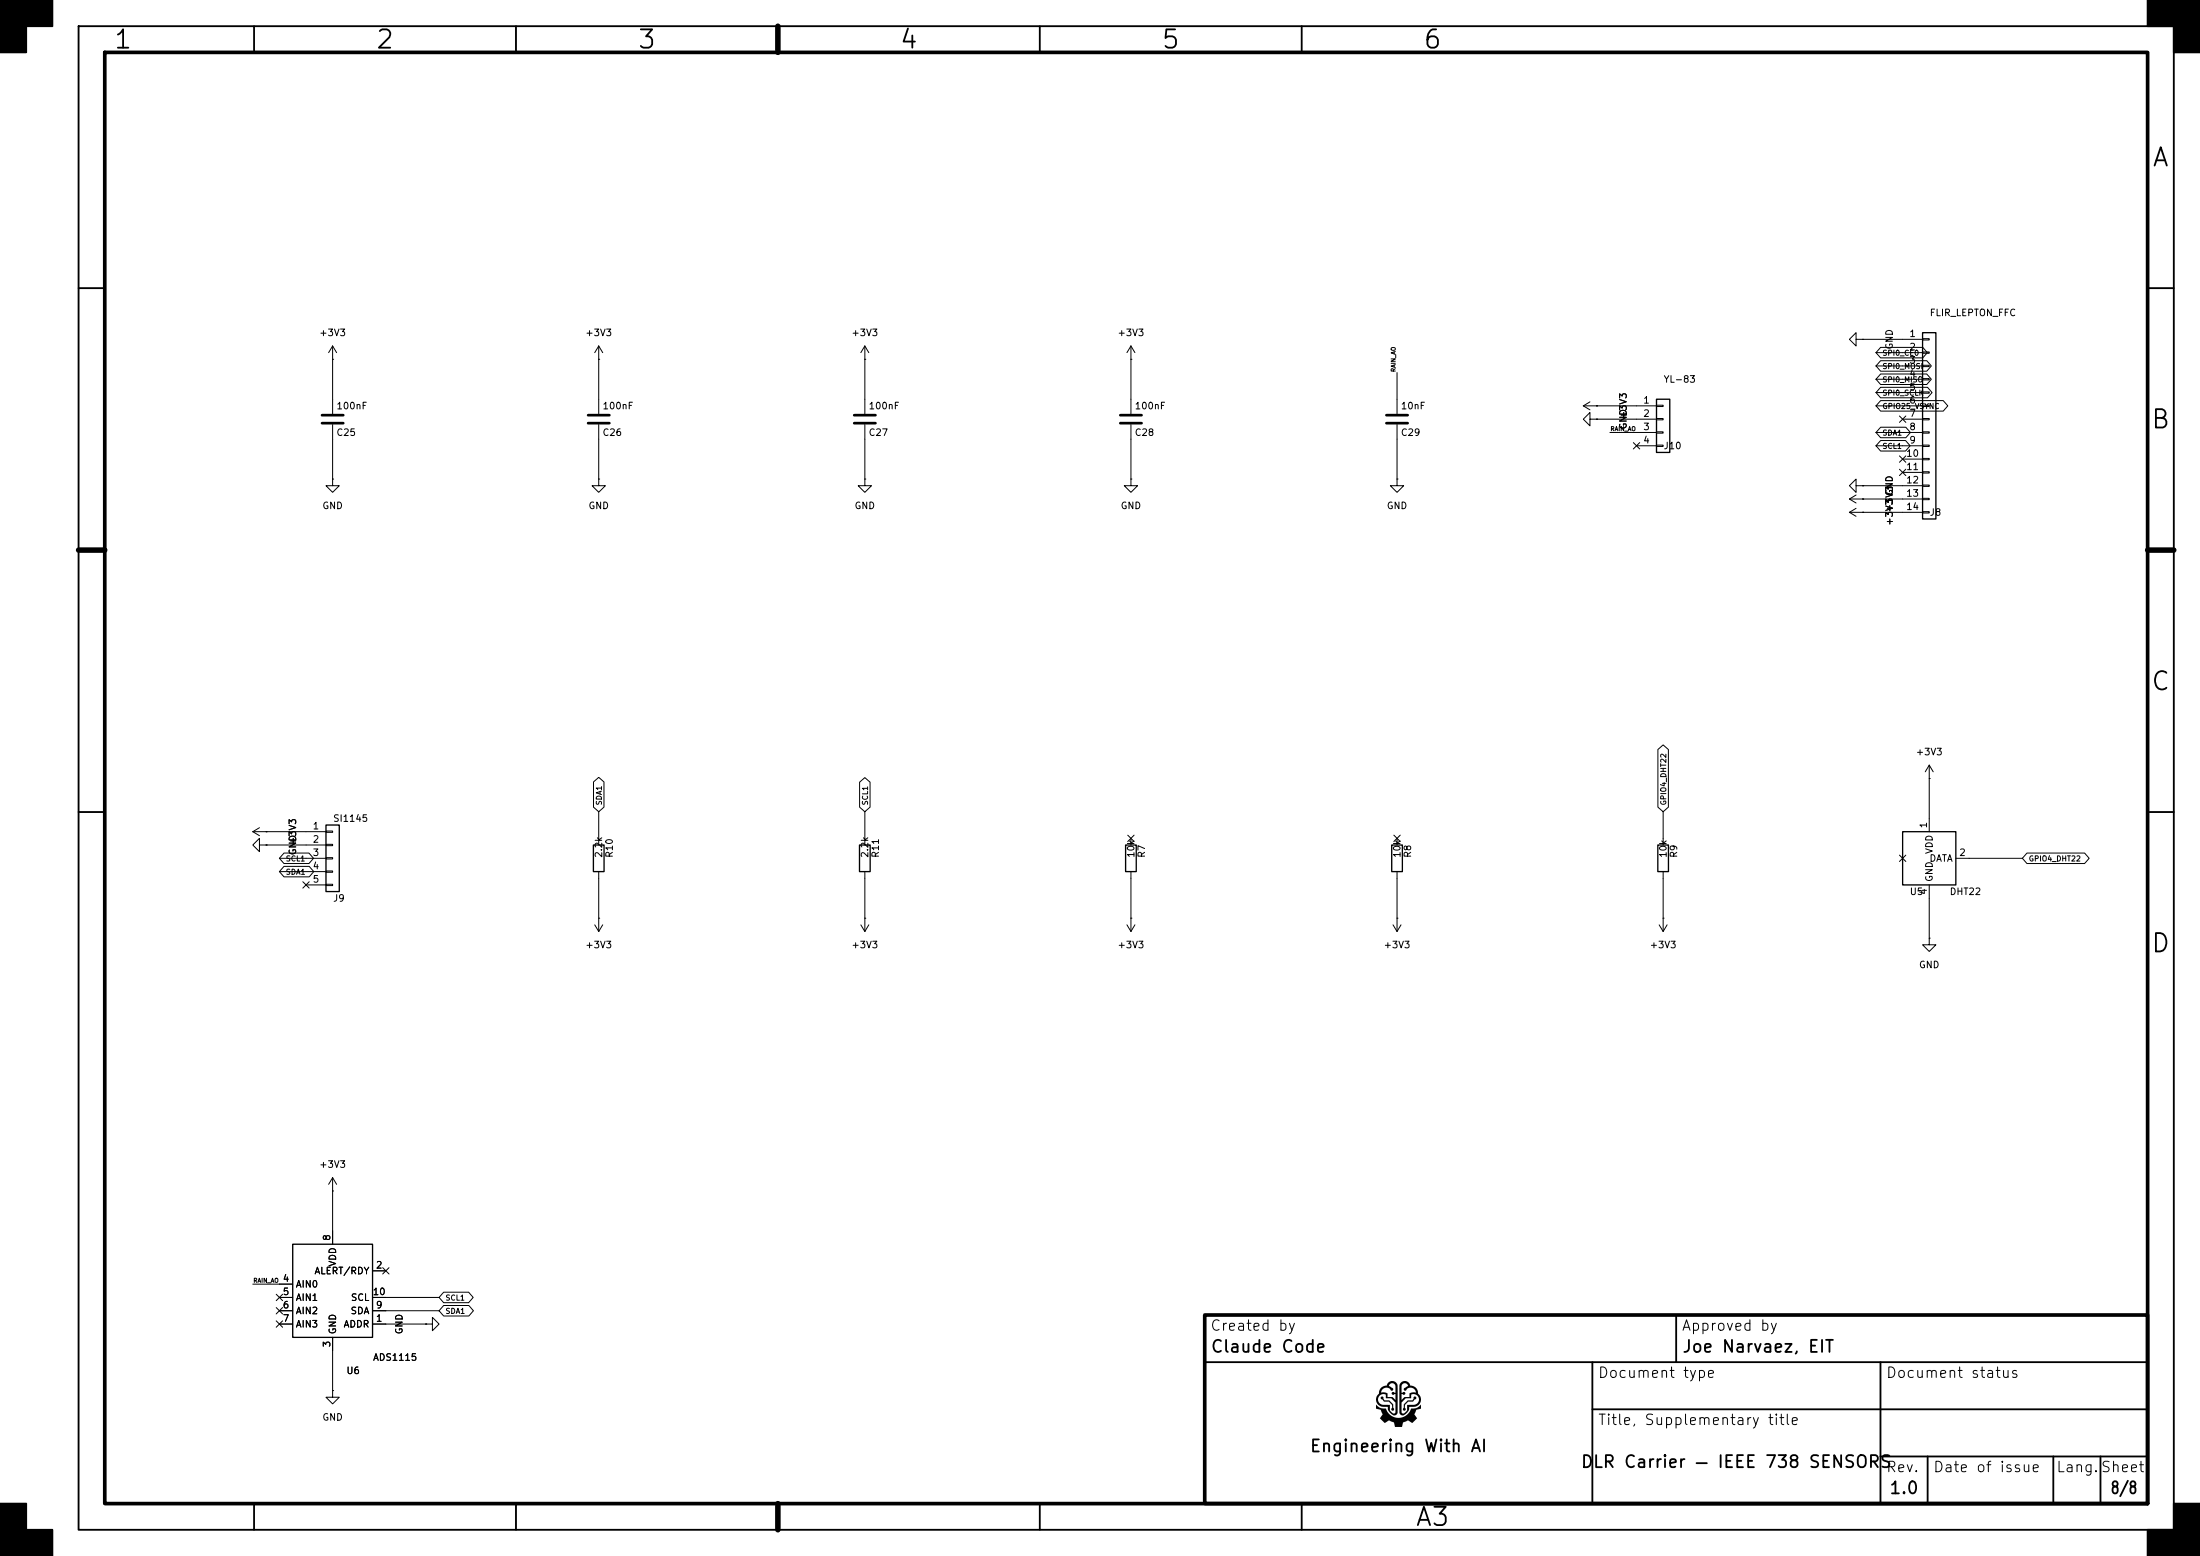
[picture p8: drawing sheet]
(kicad_sch
 (version 20250114)
 (generator "eeschema")
 (generator_version "9.0")
 (paper "A3")
 (title_block
  (title "DLR Carrier — IEEE 738 SENSORS")
  (rev "1.0")
  (company "Engineering With AI"))
 (lib_symbols
  (symbol "Device:C"
   (pin_numbers (hide yes))
   (pin_names
    (offset 0.254)) (exclude_from_sim no) (in_bom yes) (on_board yes)
   (in_pos_files yes)
   (duplicate_pin_numbers_are_jumpers no)
   (property "Reference" "C" (at 0.635 2.54 0) (show_name no) (do_not_autoplace no) (effects (font (size 1.27 1.27)) (justify left)))
   (property "Value" "C" (at 0.635 -2.54 0) (show_name no) (do_not_autoplace no) (effects (font (size 1.27 1.27)) (justify left)))
   (property "Footprint" "" (at 0.9652 -3.81 0) (show_name no) (do_not_autoplace no) (hide yes) (effects (font (size 1.27 1.27))))
   (property "Datasheet" "" (at 0 0 0) (show_name no) (do_not_autoplace no) (hide yes) (effects (font (size 1.27 1.27))))
   (property "Description" "Unpolarized capacitor" (at 0 0 0) (show_name no) (do_not_autoplace no) (hide yes) (effects (font (size 1.27 1.27))))
   (symbol "C_0_1"
    (polyline (pts (xy -2.032 0.762) (xy 2.032 0.762)) (stroke (width 0.508) (type default)) (fill (type none)))
    (polyline (pts (xy -2.032 -0.762) (xy 2.032 -0.762)) (stroke (width 0.508) (type default)) (fill (type none))))
   (symbol "C_1_1"
    (pin passive line (at 0 3.81 270) (length 2.794) (name "" (effects (font (size 1.27 1.27)))) (number "1" (effects (font (size 1.27 1.27)))))
    (pin passive line (at 0 -3.81 90) (length 2.794) (name "" (effects (font (size 1.27 1.27)))) (number "2" (effects (font (size 1.27 1.27))))))
   (embedded_fonts no))
  (symbol "Connector_Generic:Conn_01x04"
   (pin_names
    (offset 1.016) (hide yes)) (exclude_from_sim no) (in_bom yes) (on_board yes)
   (in_pos_files yes)
   (duplicate_pin_numbers_are_jumpers no)
   (property "Reference" "J" (at 0 5.08 0) (show_name no) (do_not_autoplace no) (effects (font (size 1.27 1.27))))
   (property "Value" "Conn_01x04" (at 0 -7.62 0) (show_name no) (do_not_autoplace no) (effects (font (size 1.27 1.27))))
   (property "Footprint" "" (at 0 0 0) (show_name no) (do_not_autoplace no) (hide yes) (effects (font (size 1.27 1.27))))
   (property "Datasheet" "" (at 0 0 0) (show_name no) (do_not_autoplace no) (hide yes) (effects (font (size 1.27 1.27))))
   (property "Description" "Generic connector, single row, 01x04, script generated (kicad-library-utils/schlib/autogen/connector/)" (at 0 0 0) (show_name no) (do_not_autoplace no) (hide yes) (effects (font (size 1.27 1.27))))
   (symbol "Conn_01x04_1_1"
    (rectangle (start -1.27 3.81) (end 1.27 -6.35) (stroke (width 0.254) (type default)) (fill (type background)))
    (rectangle (start -1.27 2.667) (end 0 2.413) (stroke (width 0.1524) (type default)) (fill (type none)))
    (rectangle (start -1.27 0.127) (end 0 -0.127) (stroke (width 0.1524) (type default)) (fill (type none)))
    (rectangle (start -1.27 -2.413) (end 0 -2.667) (stroke (width 0.1524) (type default)) (fill (type none)))
    (rectangle (start -1.27 -4.953) (end 0 -5.207) (stroke (width 0.1524) (type default)) (fill (type none)))
    (pin passive line (at -5.08 2.54 0) (length 3.81) (name "Pin_1" (effects (font (size 1.27 1.27)))) (number "1" (effects (font (size 1.27 1.27)))))
    (pin passive line (at -5.08 0 0) (length 3.81) (name "Pin_2" (effects (font (size 1.27 1.27)))) (number "2" (effects (font (size 1.27 1.27)))))
    (pin passive line (at -5.08 -2.54 0) (length 3.81) (name "Pin_3" (effects (font (size 1.27 1.27)))) (number "3" (effects (font (size 1.27 1.27)))))
    (pin passive line (at -5.08 -5.08 0) (length 3.81) (name "Pin_4" (effects (font (size 1.27 1.27)))) (number "4" (effects (font (size 1.27 1.27))))))
   (embedded_fonts no))
  (symbol "Connector_Generic:Conn_01x14"
   (pin_names
    (offset 1.016) (hide yes)) (exclude_from_sim no) (in_bom yes) (on_board yes)
   (in_pos_files yes)
   (duplicate_pin_numbers_are_jumpers no)
   (property "Reference" "J" (at 0 17.78 0) (show_name no) (do_not_autoplace no) (effects (font (size 1.27 1.27))))
   (property "Value" "Conn_01x14" (at 0 -20.32 0) (show_name no) (do_not_autoplace no) (effects (font (size 1.27 1.27))))
   (property "Footprint" "" (at 0 0 0) (show_name no) (do_not_autoplace no) (hide yes) (effects (font (size 1.27 1.27))))
   (property "Datasheet" "" (at 0 0 0) (show_name no) (do_not_autoplace no) (hide yes) (effects (font (size 1.27 1.27))))
   (property "Description" "Generic connector, single row, 01x14, script generated (kicad-library-utils/schlib/autogen/connector/)" (at 0 0 0) (show_name no) (do_not_autoplace no) (hide yes) (effects (font (size 1.27 1.27))))
   (symbol "Conn_01x14_1_1"
    (rectangle (start -1.27 16.51) (end 1.27 -19.05) (stroke (width 0.254) (type default)) (fill (type background)))
    (rectangle (start -1.27 15.367) (end 0 15.113) (stroke (width 0.1524) (type default)) (fill (type none)))
    (rectangle (start -1.27 12.827) (end 0 12.573) (stroke (width 0.1524) (type default)) (fill (type none)))
    (rectangle (start -1.27 10.287) (end 0 10.033) (stroke (width 0.1524) (type default)) (fill (type none)))
    (rectangle (start -1.27 7.747) (end 0 7.493) (stroke (width 0.1524) (type default)) (fill (type none)))
    (rectangle (start -1.27 5.207) (end 0 4.953) (stroke (width 0.1524) (type default)) (fill (type none)))
    (rectangle (start -1.27 2.667) (end 0 2.413) (stroke (width 0.1524) (type default)) (fill (type none)))
    (rectangle (start -1.27 0.127) (end 0 -0.127) (stroke (width 0.1524) (type default)) (fill (type none)))
    (rectangle (start -1.27 -2.413) (end 0 -2.667) (stroke (width 0.1524) (type default)) (fill (type none)))
    (rectangle (start -1.27 -4.953) (end 0 -5.207) (stroke (width 0.1524) (type default)) (fill (type none)))
    (rectangle (start -1.27 -7.493) (end 0 -7.747) (stroke (width 0.1524) (type default)) (fill (type none)))
    (rectangle (start -1.27 -10.033) (end 0 -10.287) (stroke (width 0.1524) (type default)) (fill (type none)))
    (rectangle (start -1.27 -12.573) (end 0 -12.827) (stroke (width 0.1524) (type default)) (fill (type none)))
    (rectangle (start -1.27 -15.113) (end 0 -15.367) (stroke (width 0.1524) (type default)) (fill (type none)))
    (rectangle (start -1.27 -17.653) (end 0 -17.907) (stroke (width 0.1524) (type default)) (fill (type none)))
    (pin passive line (at -5.08 15.24 0) (length 3.81) (name "Pin_1" (effects (font (size 1.27 1.27)))) (number "1" (effects (font (size 1.27 1.27)))))
    (pin passive line (at -5.08 12.7 0) (length 3.81) (name "Pin_2" (effects (font (size 1.27 1.27)))) (number "2" (effects (font (size 1.27 1.27)))))
    (pin passive line (at -5.08 10.16 0) (length 3.81) (name "Pin_3" (effects (font (size 1.27 1.27)))) (number "3" (effects (font (size 1.27 1.27)))))
    (pin passive line (at -5.08 7.62 0) (length 3.81) (name "Pin_4" (effects (font (size 1.27 1.27)))) (number "4" (effects (font (size 1.27 1.27)))))
    (pin passive line (at -5.08 5.08 0) (length 3.81) (name "Pin_5" (effects (font (size 1.27 1.27)))) (number "5" (effects (font (size 1.27 1.27)))))
    (pin passive line (at -5.08 2.54 0) (length 3.81) (name "Pin_6" (effects (font (size 1.27 1.27)))) (number "6" (effects (font (size 1.27 1.27)))))
    (pin passive line (at -5.08 0 0) (length 3.81) (name "Pin_7" (effects (font (size 1.27 1.27)))) (number "7" (effects (font (size 1.27 1.27)))))
    (pin passive line (at -5.08 -2.54 0) (length 3.81) (name "Pin_8" (effects (font (size 1.27 1.27)))) (number "8" (effects (font (size 1.27 1.27)))))
    (pin passive line (at -5.08 -5.08 0) (length 3.81) (name "Pin_9" (effects (font (size 1.27 1.27)))) (number "9" (effects (font (size 1.27 1.27)))))
    (pin passive line (at -5.08 -7.62 0) (length 3.81) (name "Pin_10" (effects (font (size 1.27 1.27)))) (number "10" (effects (font (size 1.27 1.27)))))
    (pin passive line (at -5.08 -10.16 0) (length 3.81) (name "Pin_11" (effects (font (size 1.27 1.27)))) (number "11" (effects (font (size 1.27 1.27)))))
    (pin passive line (at -5.08 -12.7 0) (length 3.81) (name "Pin_12" (effects (font (size 1.27 1.27)))) (number "12" (effects (font (size 1.27 1.27)))))
    (pin passive line (at -5.08 -15.24 0) (length 3.81) (name "Pin_13" (effects (font (size 1.27 1.27)))) (number "13" (effects (font (size 1.27 1.27)))))
    (pin passive line (at -5.08 -17.78 0) (length 3.81) (name "Pin_14" (effects (font (size 1.27 1.27)))) (number "14" (effects (font (size 1.27 1.27))))))
   (embedded_fonts no))
  (symbol "Connector_Generic:Conn_01x05"
   (pin_names
    (offset 1.016) (hide yes)) (exclude_from_sim no) (in_bom yes) (on_board yes)
   (in_pos_files yes)
   (duplicate_pin_numbers_are_jumpers no)
   (property "Reference" "J" (at 0 7.62 0) (show_name no) (do_not_autoplace no) (effects (font (size 1.27 1.27))))
   (property "Value" "Conn_01x05" (at 0 -7.62 0) (show_name no) (do_not_autoplace no) (effects (font (size 1.27 1.27))))
   (property "Footprint" "" (at 0 0 0) (show_name no) (do_not_autoplace no) (hide yes) (effects (font (size 1.27 1.27))))
   (property "Datasheet" "" (at 0 0 0) (show_name no) (do_not_autoplace no) (hide yes) (effects (font (size 1.27 1.27))))
   (property "Description" "Generic connector, single row, 01x05, script generated (kicad-library-utils/schlib/autogen/connector/)" (at 0 0 0) (show_name no) (do_not_autoplace no) (hide yes) (effects (font (size 1.27 1.27))))
   (symbol "Conn_01x05_1_1"
    (rectangle (start -1.27 6.35) (end 1.27 -6.35) (stroke (width 0.254) (type default)) (fill (type background)))
    (rectangle (start -1.27 5.207) (end 0 4.953) (stroke (width 0.1524) (type default)) (fill (type none)))
    (rectangle (start -1.27 2.667) (end 0 2.413) (stroke (width 0.1524) (type default)) (fill (type none)))
    (rectangle (start -1.27 0.127) (end 0 -0.127) (stroke (width 0.1524) (type default)) (fill (type none)))
    (rectangle (start -1.27 -2.413) (end 0 -2.667) (stroke (width 0.1524) (type default)) (fill (type none)))
    (rectangle (start -1.27 -4.953) (end 0 -5.207) (stroke (width 0.1524) (type default)) (fill (type none)))
    (pin passive line (at -5.08 5.08 0) (length 3.81) (name "Pin_1" (effects (font (size 1.27 1.27)))) (number "1" (effects (font (size 1.27 1.27)))))
    (pin passive line (at -5.08 2.54 0) (length 3.81) (name "Pin_2" (effects (font (size 1.27 1.27)))) (number "2" (effects (font (size 1.27 1.27)))))
    (pin passive line (at -5.08 0 0) (length 3.81) (name "Pin_3" (effects (font (size 1.27 1.27)))) (number "3" (effects (font (size 1.27 1.27)))))
    (pin passive line (at -5.08 -2.54 0) (length 3.81) (name "Pin_4" (effects (font (size 1.27 1.27)))) (number "4" (effects (font (size 1.27 1.27)))))
    (pin passive line (at -5.08 -5.08 0) (length 3.81) (name "Pin_5" (effects (font (size 1.27 1.27)))) (number "5" (effects (font (size 1.27 1.27))))))
   (embedded_fonts no))
  (symbol "Device:R"
   (pin_numbers (hide yes))
   (pin_names
    (offset 0)) (exclude_from_sim no) (in_bom yes) (on_board yes)
   (in_pos_files yes)
   (duplicate_pin_numbers_are_jumpers no)
   (property "Reference" "R" (at 2.032 0 90) (show_name no) (do_not_autoplace no) (effects (font (size 1.27 1.27))))
   (property "Value" "R" (at 0 0 90) (show_name no) (do_not_autoplace no) (effects (font (size 1.27 1.27))))
   (property "Footprint" "" (at -1.778 0 90) (show_name no) (do_not_autoplace no) (hide yes) (effects (font (size 1.27 1.27))))
   (property "Datasheet" "" (at 0 0 0) (show_name no) (do_not_autoplace no) (hide yes) (effects (font (size 1.27 1.27))))
   (property "Description" "Resistor" (at 0 0 0) (show_name no) (do_not_autoplace no) (hide yes) (effects (font (size 1.27 1.27))))
   (symbol "R_0_1"
    (rectangle (start -1.016 -2.54) (end 1.016 2.54) (stroke (width 0.254) (type default)) (fill (type none))))
   (symbol "R_1_1"
    (pin passive line (at 0 3.81 270) (length 1.27) (name "" (effects (font (size 1.27 1.27)))) (number "1" (effects (font (size 1.27 1.27)))))
    (pin passive line (at 0 -3.81 90) (length 1.27) (name "" (effects (font (size 1.27 1.27)))) (number "2" (effects (font (size 1.27 1.27))))))
   (embedded_fonts no))
  (symbol "Sensor:DHT11" (exclude_from_sim no) (in_bom yes) (on_board yes)
   (in_pos_files yes)
   (duplicate_pin_numbers_are_jumpers no)
   (property "Reference" "U" (at -3.81 6.35 0) (show_name no) (do_not_autoplace no) (effects (font (size 1.27 1.27))))
   (property "Value" "DHT11" (at 3.81 6.35 0) (show_name no) (do_not_autoplace no) (effects (font (size 1.27 1.27))))
   (property "Footprint" "Sensor:Aosong_DHT11_5.5x12.0_P2.54mm" (at 0 -10.16 0) (show_name no) (do_not_autoplace no) (hide yes) (effects (font (size 1.27 1.27))))
   (property "Datasheet" "http://akizukidenshi.com/download/ds/aosong/DHT11.pdf" (at 3.81 6.35 0) (show_name no) (do_not_autoplace no) (hide yes) (effects (font (size 1.27 1.27))))
   (property "Description" "3.3V to 5.5V, temperature and humidity module, DHT11" (at 0 0 0) (show_name no) (do_not_autoplace no) (hide yes) (effects (font (size 1.27 1.27))))
   (symbol "DHT11_0_1"
    (rectangle (start -5.08 5.08) (end 5.08 -5.08) (stroke (width 0.254) (type default)) (fill (type background))))
   (symbol "DHT11_1_1"
    (pin power_in line (at 0 7.62 270) (length 2.54) (name "VDD" (effects (font (size 1.27 1.27)))) (number "1" (effects (font (size 1.27 1.27)))))
    (pin bidirectional line (at 7.62 0 180) (length 2.54) (name "DATA" (effects (font (size 1.27 1.27)))) (number "2" (effects (font (size 1.27 1.27)))))
    (pin no_connect line (at -5.08 0 0) (length 2.54) (hide yes) (name "NC" (effects (font (size 1.27 1.27)))) (number "3" (effects (font (size 1.27 1.27)))))
    (pin power_in line (at 0 -7.62 90) (length 2.54) (name "GND" (effects (font (size 1.27 1.27)))) (number "4" (effects (font (size 1.27 1.27))))))
   (embedded_fonts no))
  (symbol "Analog_ADC:ADS1115IDGS"
   (property "Reference" "U" (at 2.54 13.97 0) (show_name no) (do_not_autoplace no) (effects (font (size 1.27 1.27))))
   (property "Value" "ADS1115IDGS" (at 7.62 11.43 0) (show_name no) (do_not_autoplace no) (effects (font (size 1.27 1.27))))
   (property "Footprint" "Package_SO:TSSOP-10_3x3mm_P0.5mm" (at 0 -12.7 0) (show_name no) (do_not_autoplace no) (hide yes) (effects (font (size 1.27 1.27))))
   (property "Datasheet" "http://www.ti.com/lit/ds/symlink/ads1113.pdf" (at -1.27 -22.86 0) (show_name no) (do_not_autoplace no) (hide yes) (effects (font (size 1.27 1.27))))
   (property "Description" "Ultra-Small, Low-Power, I2C-Compatible, 860-SPS, 16-Bit ADCs With Internal Reference, Oscillator, and Programmable Comparator, VSSOP-10" (at 0 0 0) (show_name no) (do_not_autoplace no) (hide yes) (effects (font (size 1.27 1.27))))
   (embedded_fonts no) (exclude_from_sim no) (in_bom yes) (on_board yes)
   (in_pos_files yes)
   (duplicate_pin_numbers_are_jumpers no)
   (symbol "ADS1115IDGS_0_1"
    (rectangle (start -7.62 10.16) (end 7.62 -7.62) (stroke (width 0.254) (type default)) (fill (type background))))
   (symbol "ADS1115IDGS_1_1"
    (pin input line (at 10.16 -5.08 180) (length 2.54) (name "ADDR" (effects (font (size 1.27 1.27)))) (number "1" (effects (font (size 1.27 1.27)))))
    (pin output line (at 10.16 5.08 180) (length 2.54) (name "ALERT/RDY" (effects (font (size 1.27 1.27)))) (number "2" (effects (font (size 1.27 1.27)))))
    (pin power_in line (at 0 -10.16 90) (length 2.54) (name "GND" (effects (font (size 1.27 1.27)))) (number "3" (effects (font (size 1.27 1.27)))))
    (pin input line (at -10.16 2.54 0) (length 2.54) (name "AIN0" (effects (font (size 1.27 1.27)))) (number "4" (effects (font (size 1.27 1.27)))))
    (pin input line (at -10.16 0 0) (length 2.54) (name "AIN1" (effects (font (size 1.27 1.27)))) (number "5" (effects (font (size 1.27 1.27)))))
    (pin input line (at -10.16 -2.54 0) (length 2.54) (name "AIN2" (effects (font (size 1.27 1.27)))) (number "6" (effects (font (size 1.27 1.27)))))
    (pin input line (at -10.16 -5.08 0) (length 2.54) (name "AIN3" (effects (font (size 1.27 1.27)))) (number "7" (effects (font (size 1.27 1.27)))))
    (pin power_in line (at 0 12.7 270) (length 2.54) (name "VDD" (effects (font (size 1.27 1.27)))) (number "8" (effects (font (size 1.27 1.27)))))
    (pin bidirectional line (at 10.16 -2.54 180) (length 2.54) (name "SDA" (effects (font (size 1.27 1.27)))) (number "9" (effects (font (size 1.27 1.27)))))
    (pin input line (at 10.16 0 180) (length 2.54) (name "SCL" (effects (font (size 1.27 1.27)))) (number "10" (effects (font (size 1.27 1.27))))))
   (embedded_fonts no))
  (symbol "power:+3V3"
   (power global)
   (pin_numbers (hide yes))
   (pin_names
    (offset 0) (hide yes)) (exclude_from_sim no) (in_bom yes) (on_board yes)
   (in_pos_files yes)
   (duplicate_pin_numbers_are_jumpers no)
   (property "Reference" "#PWR" (at 0 -3.81 0) (show_name no) (do_not_autoplace no) (hide yes) (effects (font (size 1.27 1.27))))
   (property "Value" "+3V3" (at 0 3.556 0) (show_name no) (do_not_autoplace no) (effects (font (size 1.27 1.27))))
   (property "Footprint" "" (at 0 0 0) (show_name no) (do_not_autoplace no) (hide yes) (effects (font (size 1.27 1.27))))
   (property "Datasheet" "" (at 0 0 0) (show_name no) (do_not_autoplace no) (hide yes) (effects (font (size 1.27 1.27))))
   (property "Description" "Power symbol creates a global label with name \"+3V3\"" (at 0 0 0) (show_name no) (do_not_autoplace no) (hide yes) (effects (font (size 1.27 1.27))))
   (symbol "+3V3_0_1"
    (polyline (pts (xy -0.762 1.27) (xy 0 2.54)) (stroke (width 0) (type default)) (fill (type none)))
    (polyline (pts (xy 0 2.54) (xy 0.762 1.27)) (stroke (width 0) (type default)) (fill (type none)))
    (polyline (pts (xy 0 0) (xy 0 2.54)) (stroke (width 0) (type default)) (fill (type none))))
   (symbol "+3V3_1_1"
    (pin power_in line (at 0 0 90) (length 0) (name "" (effects (font (size 1.27 1.27)))) (number "1" (effects (font (size 1.27 1.27))))))
   (embedded_fonts no))
  (symbol "power:GND"
   (power global)
   (pin_numbers (hide yes))
   (pin_names
    (offset 0) (hide yes)) (exclude_from_sim no) (in_bom yes) (on_board yes)
   (in_pos_files yes)
   (duplicate_pin_numbers_are_jumpers no)
   (property "Reference" "#PWR" (at 0 -6.35 0) (show_name no) (do_not_autoplace no) (hide yes) (effects (font (size 1.27 1.27))))
   (property "Value" "GND" (at 0 -3.81 0) (show_name no) (do_not_autoplace no) (effects (font (size 1.27 1.27))))
   (property "Footprint" "" (at 0 0 0) (show_name no) (do_not_autoplace no) (hide yes) (effects (font (size 1.27 1.27))))
   (property "Datasheet" "" (at 0 0 0) (show_name no) (do_not_autoplace no) (hide yes) (effects (font (size 1.27 1.27))))
   (property "Description" "Power symbol creates a global label with name \"GND\" , ground" (at 0 0 0) (show_name no) (do_not_autoplace no) (hide yes) (effects (font (size 1.27 1.27))))
   (symbol "GND_0_1"
    (polyline (pts (xy 0 0) (xy 0 -1.27) (xy 1.27 -1.27) (xy 0 -2.54) (xy -1.27 -1.27) (xy 0 -1.27)) (stroke (width 0) (type default)) (fill (type none))))
   (symbol "GND_1_1"
    (pin power_in line (at 0 0 270) (length 0) (name "" (effects (font (size 1.27 1.27)))) (number "1" (effects (font (size 1.27 1.27))))))
   (embedded_fonts no)))
 (symbol
  (lib_id "Device:C")
  (at 63.5 80.01 0)
  (unit 1)
  (exclude_from_sim no)
  (in_bom yes)
  (on_board yes)
  (dnp no)
  (fields_autoplaced no)
  (property "Reference" "C25" (at 64.135 82.55 0.0000) (effects (font (size 1.27 1.27)) (justify left)))
  (property "Value" "100nF" (at 64.135 77.47 0.0000) (effects (font (size 1.27 1.27)) (justify left)))
  (property "Footprint" "Capacitor_SMD:C_0402_1005Metric" (at 64.4652 76.2 0.0000) (effects (font (size 1.27 1.27)) (hide yes)))
  (pin "1")
  (pin "2"))
 (symbol
  (lib_id "Device:C")
  (at 114.3 80.01 0)
  (unit 1)
  (exclude_from_sim no)
  (in_bom yes)
  (on_board yes)
  (dnp no)
  (fields_autoplaced no)
  (property "Reference" "C26" (at 114.935 82.55 0.0000) (effects (font (size 1.27 1.27)) (justify left)))
  (property "Value" "100nF" (at 114.935 77.47 0.0000) (effects (font (size 1.27 1.27)) (justify left)))
  (property "Footprint" "Capacitor_SMD:C_0402_1005Metric" (at 115.2652 76.2 0.0000) (effects (font (size 1.27 1.27)) (hide yes)))
  (pin "1")
  (pin "2"))
 (symbol
  (lib_id "Device:C")
  (at 165.1 80.01 0)
  (unit 1)
  (exclude_from_sim no)
  (in_bom yes)
  (on_board yes)
  (dnp no)
  (fields_autoplaced no)
  (property "Reference" "C27" (at 165.735 82.55 0.0000) (effects (font (size 1.27 1.27)) (justify left)))
  (property "Value" "100nF" (at 165.735 77.47 0.0000) (effects (font (size 1.27 1.27)) (justify left)))
  (property "Footprint" "Capacitor_SMD:C_0402_1005Metric" (at 166.0652 76.2 0.0000) (effects (font (size 1.27 1.27)) (hide yes)))
  (pin "1")
  (pin "2"))
 (symbol
  (lib_id "Device:C")
  (at 215.9 80.01 0)
  (unit 1)
  (exclude_from_sim no)
  (in_bom yes)
  (on_board yes)
  (dnp no)
  (fields_autoplaced no)
  (property "Reference" "C28" (at 216.535 82.55 0.0000) (effects (font (size 1.27 1.27)) (justify left)))
  (property "Value" "100nF" (at 216.535 77.47 0.0000) (effects (font (size 1.27 1.27)) (justify left)))
  (property "Footprint" "Capacitor_SMD:C_0402_1005Metric" (at 216.8652 76.2 0.0000) (effects (font (size 1.27 1.27)) (hide yes)))
  (pin "1")
  (pin "2"))
 (symbol
  (lib_id "Device:C")
  (at 266.7 80.01 0)
  (unit 1)
  (exclude_from_sim no)
  (in_bom yes)
  (on_board yes)
  (dnp no)
  (fields_autoplaced no)
  (property "Reference" "C29" (at 267.335 82.55 0.0000) (effects (font (size 1.27 1.27)) (justify left)))
  (property "Value" "10nF" (at 267.335 77.47 0.0000) (effects (font (size 1.27 1.27)) (justify left)))
  (property "Footprint" "Capacitor_SMD:C_0402_1005Metric" (at 267.6652 76.2 0.0000) (effects (font (size 1.27 1.27)) (hide yes)))
  (pin "1")
  (pin "2"))
 (symbol
  (lib_id "Connector_Generic:Conn_01x04")
  (at 317.5 80.01 0)
  (unit 1)
  (exclude_from_sim no)
  (in_bom yes)
  (on_board yes)
  (dnp no)
  (fields_autoplaced no)
  (property "Reference" "J10" (at 317.5 85.09 0.0000) (effects (font (size 1.27 1.27)) (justify left)))
  (property "Value" "YL-83" (at 317.5 72.39 0.0000) (effects (font (size 1.27 1.27)) (justify left)))
  (property "Footprint" "Connector_PinHeader_2.54mm:PinHeader_1x04_P2.54mm_Vertical" (at 317.5 80.01 0.0000) (effects (font (size 1.27 1.27)) (hide yes)))
  (pin "1")
  (pin "2")
  (pin "3")
  (pin "4"))
 (symbol
  (lib_id "Connector_Generic:Conn_01x14")
  (at 368.3 80.01 0)
  (unit 1)
  (exclude_from_sim no)
  (in_bom yes)
  (on_board yes)
  (dnp no)
  (fields_autoplaced no)
  (property "Reference" "J8" (at 368.3 97.79 0.0000) (effects (font (size 1.27 1.27)) (justify left)))
  (property "Value" "FLIR_LEPTON_FFC" (at 368.3 59.69 0.0000) (effects (font (size 1.27 1.27)) (justify left)))
  (property "Footprint" "Connector_FFC-FPC:Hirose_FH12-14S-0.5SH_1x14-1MP_P0.50mm_Horizontal" (at 368.3 80.01 0.0000) (effects (font (size 1.27 1.27)) (hide yes)))
  (pin "1")
  (pin "2")
  (pin "3")
  (pin "4")
  (pin "5")
  (pin "6")
  (pin "7")
  (pin "8")
  (pin "9")
  (pin "10")
  (pin "11")
  (pin "12")
  (pin "13")
  (pin "14"))
 (symbol
  (lib_id "Connector_Generic:Conn_01x05")
  (at 63.5 163.83 0)
  (unit 1)
  (exclude_from_sim no)
  (in_bom yes)
  (on_board yes)
  (dnp no)
  (fields_autoplaced no)
  (property "Reference" "J9" (at 63.5 171.45 0.0000) (effects (font (size 1.27 1.27)) (justify left)))
  (property "Value" "SI1145" (at 63.5 156.21 0.0000) (effects (font (size 1.27 1.27)) (justify left)))
  (property "Footprint" "Connector_PinHeader_2.54mm:PinHeader_1x05_P2.54mm_Vertical" (at 63.5 163.83 0.0000) (effects (font (size 1.27 1.27)) (hide yes)))
  (pin "1")
  (pin "2")
  (pin "3")
  (pin "4")
  (pin "5"))
 (symbol
  (lib_id "Device:R")
  (at 114.3 163.83 0)
  (unit 1)
  (exclude_from_sim no)
  (in_bom yes)
  (on_board yes)
  (dnp no)
  (fields_autoplaced no)
  (property "Reference" "R10" (at 116.332 163.83 90) (effects (font (size 1.27 1.27)) (justify left)))
  (property "Value" "2.2k" (at 114.3 163.83 90) (effects (font (size 1.27 1.27)) (justify left)))
  (property "Footprint" "Resistor_SMD:R_0402_1005Metric" (at 112.522 163.83 90) (effects (font (size 1.27 1.27)) (hide yes)))
  (pin "1")
  (pin "2"))
 (symbol
  (lib_id "Device:R")
  (at 165.1 163.83 0)
  (unit 1)
  (exclude_from_sim no)
  (in_bom yes)
  (on_board yes)
  (dnp no)
  (fields_autoplaced no)
  (property "Reference" "R11" (at 167.132 163.83 90) (effects (font (size 1.27 1.27)) (justify left)))
  (property "Value" "2.2k" (at 165.1 163.83 90) (effects (font (size 1.27 1.27)) (justify left)))
  (property "Footprint" "Resistor_SMD:R_0402_1005Metric" (at 163.322 163.83 90) (effects (font (size 1.27 1.27)) (hide yes)))
  (pin "1")
  (pin "2"))
 (symbol
  (lib_id "Device:R")
  (at 215.9 163.83 0)
  (unit 1)
  (exclude_from_sim no)
  (in_bom yes)
  (on_board yes)
  (dnp no)
  (fields_autoplaced no)
  (property "Reference" "R7" (at 217.932 163.83 90) (effects (font (size 1.27 1.27)) (justify left)))
  (property "Value" "10k" (at 215.9 163.83 90) (effects (font (size 1.27 1.27)) (justify left)))
  (property "Footprint" "Resistor_SMD:R_0402_1005Metric" (at 214.122 163.83 90) (effects (font (size 1.27 1.27)) (hide yes)))
  (pin "1")
  (pin "2"))
 (symbol
  (lib_id "Device:R")
  (at 266.7 163.83 0)
  (unit 1)
  (exclude_from_sim no)
  (in_bom yes)
  (on_board yes)
  (dnp no)
  (fields_autoplaced no)
  (property "Reference" "R8" (at 268.732 163.83 90) (effects (font (size 1.27 1.27)) (justify left)))
  (property "Value" "10k" (at 266.7 163.83 90) (effects (font (size 1.27 1.27)) (justify left)))
  (property "Footprint" "Resistor_SMD:R_0402_1005Metric" (at 264.922 163.83 90) (effects (font (size 1.27 1.27)) (hide yes)))
  (pin "1")
  (pin "2"))
 (symbol
  (lib_id "Device:R")
  (at 317.5 163.83 0)
  (unit 1)
  (exclude_from_sim no)
  (in_bom yes)
  (on_board yes)
  (dnp no)
  (fields_autoplaced no)
  (property "Reference" "R9" (at 319.532 163.83 90) (effects (font (size 1.27 1.27)) (justify left)))
  (property "Value" "10k" (at 317.5 163.83 90) (effects (font (size 1.27 1.27)) (justify left)))
  (property "Footprint" "Resistor_SMD:R_0402_1005Metric" (at 315.722 163.83 90) (effects (font (size 1.27 1.27)) (hide yes)))
  (pin "1")
  (pin "2"))
 (symbol
  (lib_id "Sensor:DHT11")
  (at 368.3 163.83 0)
  (unit 1)
  (exclude_from_sim no)
  (in_bom yes)
  (on_board yes)
  (dnp no)
  (fields_autoplaced no)
  (property "Reference" "U5" (at 364.49 170.18 0.0000) (effects (font (size 1.27 1.27)) (justify left)))
  (property "Value" "DHT22" (at 372.11 170.18 0.0000) (effects (font (size 1.27 1.27)) (justify left)))
  (property "Footprint" "Sensor:Aosong_DHT11_5.5x12.0_P2.54mm" (at 368.3 153.67 0.0000) (effects (font (size 1.27 1.27)) (hide yes)))
  (pin "1")
  (pin "2")
  (pin "3")
  (pin "4"))
 (symbol
  (lib_id "Analog_ADC:ADS1115IDGS")
  (at 63.5 247.65 0)
  (unit 1)
  (exclude_from_sim no)
  (in_bom yes)
  (on_board yes)
  (dnp no)
  (fields_autoplaced no)
  (property "Reference" "U6" (at 66.04 261.62 0.0000) (effects (font (size 1.27 1.27)) (justify left)))
  (property "Value" "ADS1115" (at 71.12 259.08 0.0000) (effects (font (size 1.27 1.27)) (justify left)))
  (property "Footprint" "Package_SO:MSOP-10_3x3mm_P0.5mm" (at 63.5 234.95 0.0000) (effects (font (size 1.27 1.27)) (hide yes)))
  (pin "1")
  (pin "2")
  (pin "3")
  (pin "4")
  (pin "5")
  (pin "6")
  (pin "7")
  (pin "8")
  (pin "9")
  (pin "10"))
 (symbol
  (lib_id "power:+3V3")
  (at 63.5 68.58 0)
  (unit 1)
  (exclude_from_sim no)
  (in_bom yes)
  (on_board yes)
  (dnp no)
  (fields_autoplaced no)
  (property "Reference" "#PWR001" (at 63.5 64.77 0.0000) (effects (font (size 1.27 1.27)) (justify left) (hide yes)))
  (property "Value" "+3V3" (at 63.5 63.5 0) (effects (font (size 1.27 1.27))))
  (pin "1"))
 (symbol
  (lib_id "power:+3V3")
  (at 114.3 68.58 0)
  (unit 1)
  (exclude_from_sim no)
  (in_bom yes)
  (on_board yes)
  (dnp no)
  (fields_autoplaced no)
  (property "Reference" "#PWR002" (at 114.3 64.77 0.0000) (effects (font (size 1.27 1.27)) (justify left) (hide yes)))
  (property "Value" "+3V3" (at 114.3 63.5 0) (effects (font (size 1.27 1.27))))
  (pin "1"))
 (symbol
  (lib_id "power:+3V3")
  (at 165.1 68.58 0)
  (unit 1)
  (exclude_from_sim no)
  (in_bom yes)
  (on_board yes)
  (dnp no)
  (fields_autoplaced no)
  (property "Reference" "#PWR003" (at 165.1 64.77 0.0000) (effects (font (size 1.27 1.27)) (justify left) (hide yes)))
  (property "Value" "+3V3" (at 165.1 63.5 0) (effects (font (size 1.27 1.27))))
  (pin "1"))
 (symbol
  (lib_id "power:+3V3")
  (at 215.9 68.58 0)
  (unit 1)
  (exclude_from_sim no)
  (in_bom yes)
  (on_board yes)
  (dnp no)
  (fields_autoplaced no)
  (property "Reference" "#PWR004" (at 215.9 64.77 0.0000) (effects (font (size 1.27 1.27)) (justify left) (hide yes)))
  (property "Value" "+3V3" (at 215.9 63.5 0) (effects (font (size 1.27 1.27))))
  (pin "1"))
 (symbol
  (lib_id "power:+3V3")
  (at 304.8 77.47 90)
  (unit 1)
  (exclude_from_sim no)
  (in_bom yes)
  (on_board yes)
  (dnp no)
  (fields_autoplaced no)
  (property "Reference" "#PWR005" (at 308.61 77.47 90) (effects (font (size 1.27 1.27)) (justify left) (hide yes)))
  (property "Value" "+3V3" (at 309.88 77.47 0) (effects (font (size 1.27 1.27))))
  (pin "1"))
 (symbol
  (lib_id "power:+3V3")
  (at 355.6 95.25 90)
  (unit 1)
  (exclude_from_sim no)
  (in_bom yes)
  (on_board yes)
  (dnp no)
  (fields_autoplaced no)
  (property "Reference" "#PWR006" (at 359.41 95.25 90) (effects (font (size 1.27 1.27)) (justify left) (hide yes)))
  (property "Value" "+3V3" (at 360.68 95.25 0) (effects (font (size 1.27 1.27))))
  (pin "1"))
 (symbol
  (lib_id "power:+3V3")
  (at 355.6 97.79 90)
  (unit 1)
  (exclude_from_sim no)
  (in_bom yes)
  (on_board yes)
  (dnp no)
  (fields_autoplaced no)
  (property "Reference" "#PWR007" (at 359.41 97.79 90) (effects (font (size 1.27 1.27)) (justify left) (hide yes)))
  (property "Value" "+3V3" (at 360.68 97.79 0) (effects (font (size 1.27 1.27))))
  (pin "1"))
 (symbol
  (lib_id "power:+3V3")
  (at 50.8 158.75 90)
  (unit 1)
  (exclude_from_sim no)
  (in_bom yes)
  (on_board yes)
  (dnp no)
  (fields_autoplaced no)
  (property "Reference" "#PWR008" (at 54.61 158.75 90) (effects (font (size 1.27 1.27)) (justify left) (hide yes)))
  (property "Value" "+3V3" (at 55.88 158.75 0) (effects (font (size 1.27 1.27))))
  (pin "1"))
 (symbol
  (lib_id "power:+3V3")
  (at 114.3 175.26 180)
  (unit 1)
  (exclude_from_sim no)
  (in_bom yes)
  (on_board yes)
  (dnp no)
  (fields_autoplaced no)
  (property "Reference" "#PWR009" (at 114.3 179.07 180) (effects (font (size 1.27 1.27)) (justify left) (hide yes)))
  (property "Value" "+3V3" (at 114.3 180.34 0) (effects (font (size 1.27 1.27))))
  (pin "1"))
 (symbol
  (lib_id "power:+3V3")
  (at 165.1 175.26 180)
  (unit 1)
  (exclude_from_sim no)
  (in_bom yes)
  (on_board yes)
  (dnp no)
  (fields_autoplaced no)
  (property "Reference" "#PWR010" (at 165.1 179.07 180) (effects (font (size 1.27 1.27)) (justify left) (hide yes)))
  (property "Value" "+3V3" (at 165.1 180.34 0) (effects (font (size 1.27 1.27))))
  (pin "1"))
 (symbol
  (lib_id "power:+3V3")
  (at 215.9 175.26 180)
  (unit 1)
  (exclude_from_sim no)
  (in_bom yes)
  (on_board yes)
  (dnp no)
  (fields_autoplaced no)
  (property "Reference" "#PWR011" (at 215.9 179.07 180) (effects (font (size 1.27 1.27)) (justify left) (hide yes)))
  (property "Value" "+3V3" (at 215.9 180.34 0) (effects (font (size 1.27 1.27))))
  (pin "1"))
 (symbol
  (lib_id "power:+3V3")
  (at 266.7 175.26 180)
  (unit 1)
  (exclude_from_sim no)
  (in_bom yes)
  (on_board yes)
  (dnp no)
  (fields_autoplaced no)
  (property "Reference" "#PWR012" (at 266.7 179.07 180) (effects (font (size 1.27 1.27)) (justify left) (hide yes)))
  (property "Value" "+3V3" (at 266.7 180.34 0) (effects (font (size 1.27 1.27))))
  (pin "1"))
 (symbol
  (lib_id "power:+3V3")
  (at 317.5 175.26 180)
  (unit 1)
  (exclude_from_sim no)
  (in_bom yes)
  (on_board yes)
  (dnp no)
  (fields_autoplaced no)
  (property "Reference" "#PWR013" (at 317.5 179.07 180) (effects (font (size 1.27 1.27)) (justify left) (hide yes)))
  (property "Value" "+3V3" (at 317.5 180.34 0) (effects (font (size 1.27 1.27))))
  (pin "1"))
 (symbol
  (lib_id "power:+3V3")
  (at 368.3 148.59 0)
  (unit 1)
  (exclude_from_sim no)
  (in_bom yes)
  (on_board yes)
  (dnp no)
  (fields_autoplaced no)
  (property "Reference" "#PWR014" (at 368.3 144.78 0.0000) (effects (font (size 1.27 1.27)) (justify left) (hide yes)))
  (property "Value" "+3V3" (at 368.3 143.51 0) (effects (font (size 1.27 1.27))))
  (pin "1"))
 (symbol
  (lib_id "power:+3V3")
  (at 63.5 227.33 0)
  (unit 1)
  (exclude_from_sim no)
  (in_bom yes)
  (on_board yes)
  (dnp no)
  (fields_autoplaced no)
  (property "Reference" "#PWR015" (at 63.5 223.52 0.0000) (effects (font (size 1.27 1.27)) (justify left) (hide yes)))
  (property "Value" "+3V3" (at 63.5 222.25 0) (effects (font (size 1.27 1.27))))
  (pin "1"))
 (symbol
  (lib_id "power:GND")
  (at 63.5 91.44 0)
  (unit 1)
  (exclude_from_sim no)
  (in_bom yes)
  (on_board yes)
  (dnp no)
  (fields_autoplaced no)
  (property "Reference" "#PWR016" (at 63.5 85.09 0.0000) (effects (font (size 1.27 1.27)) (justify left) (hide yes)))
  (property "Value" "GND" (at 63.5 96.52 0) (effects (font (size 1.27 1.27))))
  (pin "1"))
 (symbol
  (lib_id "power:GND")
  (at 114.3 91.44 0)
  (unit 1)
  (exclude_from_sim no)
  (in_bom yes)
  (on_board yes)
  (dnp no)
  (fields_autoplaced no)
  (property "Reference" "#PWR017" (at 114.3 85.09 0.0000) (effects (font (size 1.27 1.27)) (justify left) (hide yes)))
  (property "Value" "GND" (at 114.3 96.52 0) (effects (font (size 1.27 1.27))))
  (pin "1"))
 (symbol
  (lib_id "power:GND")
  (at 165.1 91.44 0)
  (unit 1)
  (exclude_from_sim no)
  (in_bom yes)
  (on_board yes)
  (dnp no)
  (fields_autoplaced no)
  (property "Reference" "#PWR018" (at 165.1 85.09 0.0000) (effects (font (size 1.27 1.27)) (justify left) (hide yes)))
  (property "Value" "GND" (at 165.1 96.52 0) (effects (font (size 1.27 1.27))))
  (pin "1"))
 (symbol
  (lib_id "power:GND")
  (at 215.9 91.44 0)
  (unit 1)
  (exclude_from_sim no)
  (in_bom yes)
  (on_board yes)
  (dnp no)
  (fields_autoplaced no)
  (property "Reference" "#PWR019" (at 215.9 85.09 0.0000) (effects (font (size 1.27 1.27)) (justify left) (hide yes)))
  (property "Value" "GND" (at 215.9 96.52 0) (effects (font (size 1.27 1.27))))
  (pin "1"))
 (symbol
  (lib_id "power:GND")
  (at 266.7 91.44 0)
  (unit 1)
  (exclude_from_sim no)
  (in_bom yes)
  (on_board yes)
  (dnp no)
  (fields_autoplaced no)
  (property "Reference" "#PWR020" (at 266.7 85.09 0.0000) (effects (font (size 1.27 1.27)) (justify left) (hide yes)))
  (property "Value" "GND" (at 266.7 96.52 0) (effects (font (size 1.27 1.27))))
  (pin "1"))
 (symbol
  (lib_id "power:GND")
  (at 304.8 80.01 270)
  (unit 1)
  (exclude_from_sim no)
  (in_bom yes)
  (on_board yes)
  (dnp no)
  (fields_autoplaced no)
  (property "Reference" "#PWR021" (at 298.45 80.01 270) (effects (font (size 1.27 1.27)) (justify left) (hide yes)))
  (property "Value" "GND" (at 309.88 80.01 0) (effects (font (size 1.27 1.27))))
  (pin "1"))
 (symbol
  (lib_id "power:GND")
  (at 355.6 64.77 270)
  (unit 1)
  (exclude_from_sim no)
  (in_bom yes)
  (on_board yes)
  (dnp no)
  (fields_autoplaced no)
  (property "Reference" "#PWR022" (at 349.25 64.77 270) (effects (font (size 1.27 1.27)) (justify left) (hide yes)))
  (property "Value" "GND" (at 360.68 64.77 0) (effects (font (size 1.27 1.27))))
  (pin "1"))
 (symbol
  (lib_id "power:GND")
  (at 355.6 92.71 270)
  (unit 1)
  (exclude_from_sim no)
  (in_bom yes)
  (on_board yes)
  (dnp no)
  (fields_autoplaced no)
  (property "Reference" "#PWR023" (at 349.25 92.71 270) (effects (font (size 1.27 1.27)) (justify left) (hide yes)))
  (property "Value" "GND" (at 360.68 92.71 0) (effects (font (size 1.27 1.27))))
  (pin "1"))
 (symbol
  (lib_id "power:GND")
  (at 50.8 161.29 270)
  (unit 1)
  (exclude_from_sim no)
  (in_bom yes)
  (on_board yes)
  (dnp no)
  (fields_autoplaced no)
  (property "Reference" "#PWR024" (at 44.45 161.29 270) (effects (font (size 1.27 1.27)) (justify left) (hide yes)))
  (property "Value" "GND" (at 55.88 161.29 0) (effects (font (size 1.27 1.27))))
  (pin "1"))
 (symbol
  (lib_id "power:GND")
  (at 368.3 179.07 0)
  (unit 1)
  (exclude_from_sim no)
  (in_bom yes)
  (on_board yes)
  (dnp no)
  (fields_autoplaced no)
  (property "Reference" "#PWR025" (at 368.3 172.72 0.0000) (effects (font (size 1.27 1.27)) (justify left) (hide yes)))
  (property "Value" "GND" (at 368.3 184.15 0) (effects (font (size 1.27 1.27))))
  (pin "1"))
 (symbol
  (lib_id "power:GND")
  (at 81.28 252.73 90)
  (unit 1)
  (exclude_from_sim no)
  (in_bom yes)
  (on_board yes)
  (dnp no)
  (fields_autoplaced no)
  (property "Reference" "#PWR026" (at 87.63 252.73 90) (effects (font (size 1.27 1.27)) (justify left) (hide yes)))
  (property "Value" "GND" (at 76.2 252.73 0) (effects (font (size 1.27 1.27))))
  (pin "1"))
 (symbol
  (lib_id "power:GND")
  (at 63.5 265.43 0)
  (unit 1)
  (exclude_from_sim no)
  (in_bom yes)
  (on_board yes)
  (dnp no)
  (fields_autoplaced no)
  (property "Reference" "#PWR027" (at 63.5 259.08 0.0000) (effects (font (size 1.27 1.27)) (justify left) (hide yes)))
  (property "Value" "GND" (at 63.5 270.51 0) (effects (font (size 1.27 1.27))))
  (pin "1"))
 (wire
  (pts (xy 63.5 76.2) (xy 63.5 68.58))
  (stroke (width 0) (type default)))
 (wire
  (pts (xy 114.3 76.2) (xy 114.3 68.58))
  (stroke (width 0) (type default)))
 (wire
  (pts (xy 165.1 76.2) (xy 165.1 68.58))
  (stroke (width 0) (type default)))
 (wire
  (pts (xy 215.9 76.2) (xy 215.9 68.58))
  (stroke (width 0) (type default)))
 (wire
  (pts (xy 312.42 77.47) (xy 304.8 77.47))
  (stroke (width 0) (type default)))
 (wire
  (pts (xy 363.22 95.25) (xy 355.6 95.25))
  (stroke (width 0) (type default)))
 (wire
  (pts (xy 363.22 97.79) (xy 355.6 97.79))
  (stroke (width 0) (type default)))
 (wire
  (pts (xy 58.42 158.75) (xy 50.8 158.75))
  (stroke (width 0) (type default)))
 (wire
  (pts (xy 114.3 167.64) (xy 114.3 175.26))
  (stroke (width 0) (type default)))
 (wire
  (pts (xy 165.1 167.64) (xy 165.1 175.26))
  (stroke (width 0) (type default)))
 (wire
  (pts (xy 215.9 167.64) (xy 215.9 175.26))
  (stroke (width 0) (type default)))
 (wire
  (pts (xy 266.7 167.64) (xy 266.7 175.26))
  (stroke (width 0) (type default)))
 (wire
  (pts (xy 317.5 167.64) (xy 317.5 175.26))
  (stroke (width 0) (type default)))
 (wire
  (pts (xy 368.3 156.21) (xy 368.3 148.59))
  (stroke (width 0) (type default)))
 (wire
  (pts (xy 63.5 234.95) (xy 63.5 227.33))
  (stroke (width 0) (type default)))
 (wire
  (pts (xy 63.5 83.82) (xy 63.5 91.44))
  (stroke (width 0) (type default)))
 (wire
  (pts (xy 114.3 83.82) (xy 114.3 91.44))
  (stroke (width 0) (type default)))
 (wire
  (pts (xy 165.1 83.82) (xy 165.1 91.44))
  (stroke (width 0) (type default)))
 (wire
  (pts (xy 215.9 83.82) (xy 215.9 91.44))
  (stroke (width 0) (type default)))
 (wire
  (pts (xy 266.7 83.82) (xy 266.7 91.44))
  (stroke (width 0) (type default)))
 (wire
  (pts (xy 312.42 80.01) (xy 304.8 80.01))
  (stroke (width 0) (type default)))
 (wire
  (pts (xy 363.22 64.77) (xy 355.6 64.77))
  (stroke (width 0) (type default)))
 (wire
  (pts (xy 363.22 92.71) (xy 355.6 92.71))
  (stroke (width 0) (type default)))
 (wire
  (pts (xy 58.42 161.29) (xy 50.8 161.29))
  (stroke (width 0) (type default)))
 (wire
  (pts (xy 368.3 171.45) (xy 368.3 179.07))
  (stroke (width 0) (type default)))
 (wire
  (pts (xy 73.66 252.73) (xy 81.28 252.73))
  (stroke (width 0) (type default)))
 (wire
  (pts (xy 63.5 257.81) (xy 63.5 265.43))
  (stroke (width 0) (type default)))
 (wire
  (pts (xy 363.22 77.47) (xy 358.14 77.47))
  (stroke (width 0) (type default)))
 (wire
  (pts (xy 317.5 160.02) (xy 317.5 154.94))
  (stroke (width 0) (type default)))
 (wire
  (pts (xy 375.92 163.83) (xy 386.08 163.83))
  (stroke (width 0) (type default)))
 (wire
  (pts (xy 266.7 76.2) (xy 266.7 71.12))
  (stroke (width 0) (type default)))
 (wire
  (pts (xy 312.42 82.55) (xy 307.34 82.55))
  (stroke (width 0) (type default)))
 (wire
  (pts (xy 53.34 245.11) (xy 48.26 245.11))
  (stroke (width 0) (type default)))
 (wire
  (pts (xy 363.22 85.09) (xy 358.14 85.09))
  (stroke (width 0) (type default)))
 (wire
  (pts (xy 58.42 163.83) (xy 53.34 163.83))
  (stroke (width 0) (type default)))
 (wire
  (pts (xy 165.1 160.02) (xy 165.1 154.94))
  (stroke (width 0) (type default)))
 (wire
  (pts (xy 73.66 247.65) (xy 83.82 247.65))
  (stroke (width 0) (type default)))
 (wire
  (pts (xy 363.22 82.55) (xy 358.14 82.55))
  (stroke (width 0) (type default)))
 (wire
  (pts (xy 58.42 166.37) (xy 53.34 166.37))
  (stroke (width 0) (type default)))
 (wire
  (pts (xy 114.3 160.02) (xy 114.3 154.94))
  (stroke (width 0) (type default)))
 (wire
  (pts (xy 73.66 250.19) (xy 83.82 250.19))
  (stroke (width 0) (type default)))
 (wire
  (pts (xy 363.22 67.31) (xy 358.14 67.31))
  (stroke (width 0) (type default)))
 (wire
  (pts (xy 363.22 72.39) (xy 358.14 72.39))
  (stroke (width 0) (type default)))
 (wire
  (pts (xy 363.22 69.85) (xy 358.14 69.85))
  (stroke (width 0) (type default)))
 (wire
  (pts (xy 363.22 74.93) (xy 358.14 74.93))
  (stroke (width 0) (type default)))
 (label "RAIN_AO"
  (at 266.7 71.12 90)
  (effects (font (size 0.8 0.8)) (justify left bottom)))
 (label "RAIN_AO"
  (at 307.34 82.55 180)
  (effects (font (size 0.8 0.8)) (justify left bottom)))
 (label "RAIN_AO"
  (at 48.26 245.11 180)
  (effects (font (size 0.8 0.8)) (justify left bottom)))
 (global_label "GPIO25_VSYNC"
  (shape bidirectional)
  (at 358.14 77.47 180)
  (effects (font (size 1 1)) (justify left)))
 (global_label "GPIO4_DHT22"
  (shape bidirectional)
  (at 317.5 154.94 90)
  (effects (font (size 1 1)) (justify left)))
 (global_label "GPIO4_DHT22"
  (shape bidirectional)
  (at 386.08 163.83 0)
  (effects (font (size 1 1)) (justify left)))
 (global_label "SCL1"
  (shape bidirectional)
  (at 358.14 85.09 180)
  (effects (font (size 1 1)) (justify left)))
 (global_label "SCL1"
  (shape bidirectional)
  (at 53.34 163.83 180)
  (effects (font (size 1 1)) (justify left)))
 (global_label "SCL1"
  (shape bidirectional)
  (at 165.1 154.94 90)
  (effects (font (size 1 1)) (justify left)))
 (global_label "SCL1"
  (shape bidirectional)
  (at 83.82 247.65 0)
  (effects (font (size 1 1)) (justify left)))
 (global_label "SDA1"
  (shape bidirectional)
  (at 358.14 82.55 180)
  (effects (font (size 1 1)) (justify left)))
 (global_label "SDA1"
  (shape bidirectional)
  (at 53.34 166.37 180)
  (effects (font (size 1 1)) (justify left)))
 (global_label "SDA1"
  (shape bidirectional)
  (at 114.3 154.94 90)
  (effects (font (size 1 1)) (justify left)))
 (global_label "SDA1"
  (shape bidirectional)
  (at 83.82 250.19 0)
  (effects (font (size 1 1)) (justify left)))
 (global_label "SPI0_CE0"
  (shape bidirectional)
  (at 358.14 67.31 180)
  (effects (font (size 1 1)) (justify left)))
 (global_label "SPI0_MISO"
  (shape bidirectional)
  (at 358.14 72.39 180)
  (effects (font (size 1 1)) (justify left)))
 (global_label "SPI0_MOSI"
  (shape bidirectional)
  (at 358.14 69.85 180)
  (effects (font (size 1 1)) (justify left)))
 (global_label "SPI0_SCLK"
  (shape bidirectional)
  (at 358.14 74.93 180)
  (effects (font (size 1 1)) (justify left)))
 (no_connect
  (at 363.22 80.01))
 (no_connect
  (at 363.22 87.63))
 (no_connect
  (at 215.9 160.02))
 (no_connect
  (at 363.22 90.17))
 (no_connect
  (at 266.7 160.02))
 (no_connect
  (at 53.34 247.65))
 (no_connect
  (at 53.34 250.19))
 (no_connect
  (at 53.34 252.73))
 (no_connect
  (at 73.66 242.57))
 (no_connect
  (at 58.42 168.91))
 (no_connect
  (at 312.42 85.09))
 (no_connect
  (at 363.22 163.83))
 (sheet_instances
  (path ""
   (page "5")))
 (embedded_fonts no))
